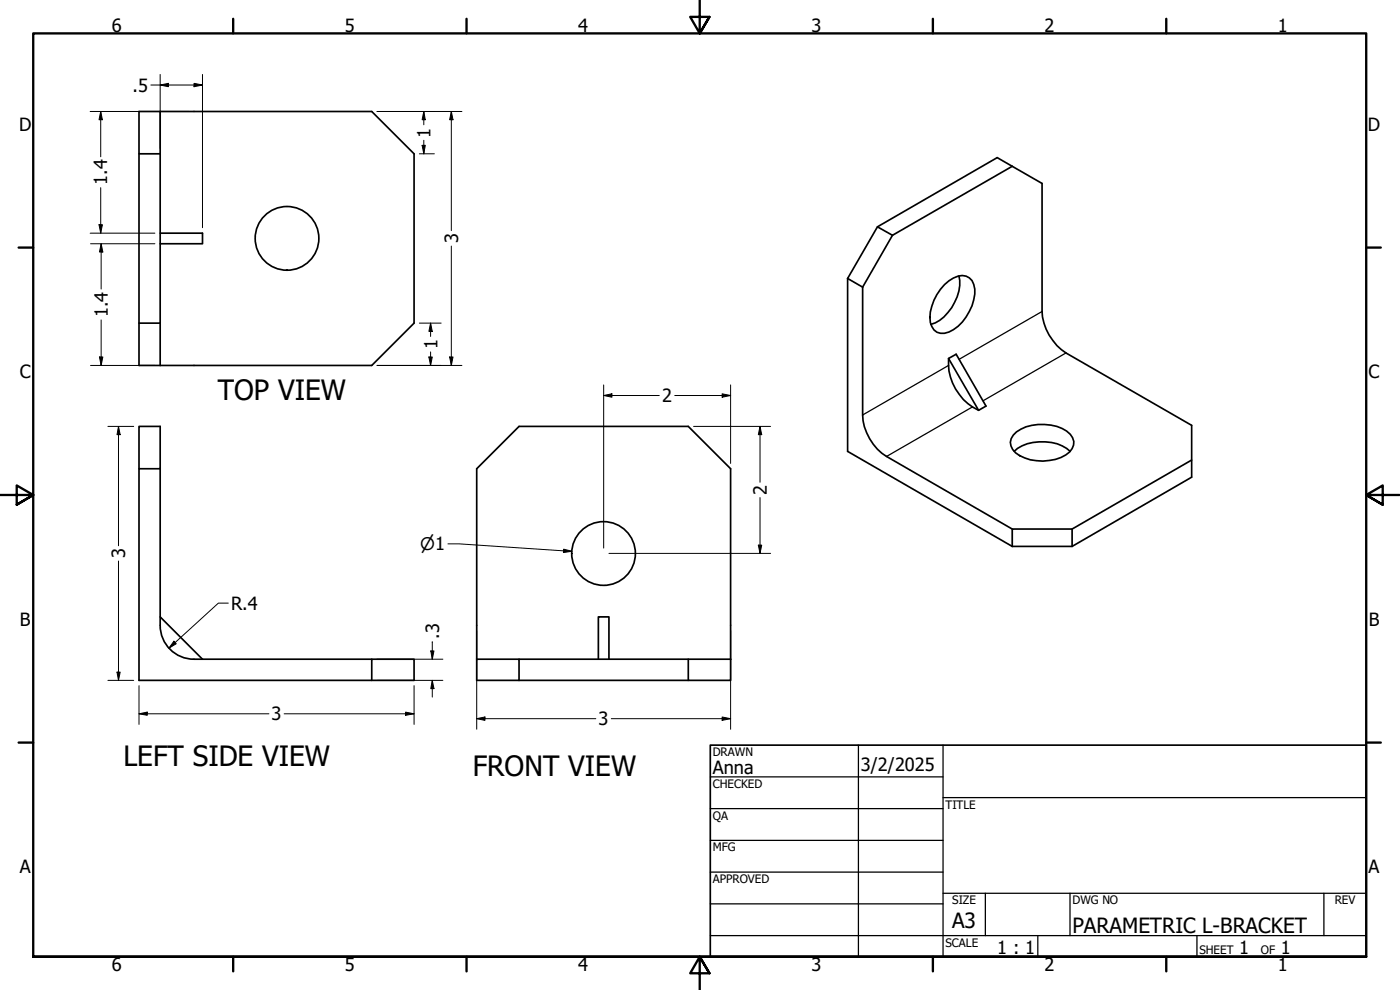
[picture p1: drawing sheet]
<svg xmlns="http://www.w3.org/2000/svg" width="420mm" height="297mm" viewBox="0 0 420 297" stroke-linecap="round" stroke-linejoin="round" font-family="sans-serif">
<!-- layer: Visible (ANSI) -->
<g fill="none" stroke="#000" stroke-width=".51">
<path d="M48.1 33.5v76.2M41.7 46.2v50.8M48.1 46.2h-6.4v-12.7h69.9l12.7 12.7v50.8l-12.7 12.7h-69.9v-12.7h6.4M303.8 49.9l8.9 5.1v38.5a16 16 0 0 0 7.2 12.4l37.7 21.7v15.6l-35.8 20.7M303.8 49.9l-36 20.7M303.8 49.9l-4.5-2.6-36 20.8M48.1 70h12.7v3.1h-12.7M267.8 70.6l-4.5-2.5-8.9 15.5M267.8 70.6l-8.9 15.6M254.4 83.6v51.8l49.4 28.5M254.4 83.6l4.5 2.6M258.9 86.2v38.3a15.7 15.7 0 0 0 7.2 12.5l37.7 21.7"/>
<path d="M283.5 85.4a7.4 7.4 0 0 1 6.4-2.5 4.1 4.1 0 0 1 2.6 3.8 14.6 14.6 0 0 1-7.7 12.9 3.7 3.7 0 0 1-5.6-2.8 14.2 14.2 0 0 1 4.3-11.4zM287.8 82.8a13.8 13.8 0 0 1-5.8 13.3l-2.7 1.2M284.7 107.6l9 15.5 2.2-1.3-8.9-15.5-2.3 1.3a16 16 0 0 0 9 15.5M304.4 135.4a13.7 13.7 0 0 1 14.4-1.6l2.4 1.6M305.1 129.6a14.3 14.3 0 0 1 15-.3 3.9 3.9 0 0 1 2.2 3.7 3.9 3.9 0 0 1-2.5 3.5 14.3 14.3 0 0 1-15-.6 3.7 3.7 0 0 1 .3-6.3zM357.6 138l-35.8 20.7M41.7 140.6v-12.7h6.4v12.7h-6.4v63.5h69.9v-6.3h12.7v6.3h-12.7M48.1 140.6v47.1a10.1 10.1 0 0 0 10.1 10.1h53.4M303.8 163.9v-5.2h18v5.2M303.8 163.9h18M48.1 185.1l12.7 12.7M143.1 197.8v-57.2l12.7-12.7h50.8l12.7 12.7v57.2"/>
<path d="M155.8 197.8h50.8M179.6 197.8v-12.7h3.2v12.7M206.6 197.8h12.7v6.3h-12.7zM155.8 204.1v-6.3h-12.7v6.3h63.5"/>
<circle cx="86.1" cy="71.5" r="9.6"/>
<circle cx="181.1" cy="166.1" r="9.6"/>
</g>
<!-- layer: Visible Narrow (ANSI) -->
<path d="M312.7 93.5l-24.9 14.3M284.7 109.7l-25.8 14.8M319.9 105.9l-24.9 14.4M291.8 122.1l-25.7 14.9" fill="none" stroke="#000" stroke-width=".38"/>
<!-- layer: Border (ANSI) -->
<g fill="none" stroke="#000" stroke-width=".7">
<path d="M70 5.6v4.4M140 5.6v4.4M210 0v10l-2.9-4.9h5.8l-2.9 4.9 2.9-4.9M280 5.6v4.4M350 5.6v4.4M5.6 74.3h4.4M410 74.3h4.4M0 148.5h10l-5-2.8v5.7l5-2.9-5 2.9M420 148.5h-10l5-2.8v5.7l-5-2.9 5 2.9M5.6 222.8h4.4M410 222.8h4.4M10 287.1v-277.1h400v277.1h-400h400"/>
<path d="M70 287.1v4.4M140 287.1v4.4M212.9 292l-2.9-4.9 2.9 4.9h-5.8l2.9-4.9v9.9M280 287.1v4.4M350 287.1v4.4"/>
</g>
<!-- layer: Title (ANSI) -->
<g fill="none" stroke="#000" stroke-width=".38">
<path d="M213.2 233.1h69.8M257.6 223.6v63.5M283 239.3h127M283 223.6v63.5M213.2 242.6h69.8M213.2 252.1h69.8M213.2 261.7h69.8M213.2 271.2h69.8M283 268h127M295.7 268v12.7M321.1 268v12.7M397.3 268v12.7"/>
<path d="M213.2 280.7h196.8M311.5 280.7v6.4M359.2 280.7v6.4"/>
</g>
<path d="M213.2 223.6h196.8v63.5h-196.8z" fill="none" stroke="#000" stroke-width=".51"/>
<!-- layer: Dimension (ANSI) -->
<g fill="none" stroke="#000" stroke-width=".3">
<path d="M27.1 33.5h29.5M30.2 33.5l.5 2.4h-1zM30.2 33.5v13.5M45.3 25.5h15.5M48.1 25.5l2.4-.5v1zM48.1 22.3v22.2M58.2 25l2.6 .5-2.6 .5zM60.8 22.3v46M113.2 33.5h25.4M127.2 33.5l.4 2.4h-.9zM127.2 33.5v4M135.4 33.5l.6 2.4h-1.1z"/>
<path d="M135.4 33.5v35.7M30.2 56.3v13.7M125.9 46.2h4.5M126.7 43.6h.9l-.4 2.6zM127.2 42.1v4.1M27.1 70h19.4M27.2 73.1h19.3M29.7 67.4h1l-.5 2.6zM30.4 73.1l.5 2.5h-1.1zM30.4 73.1v13.6M135.4 73.8v35.9M30.4 96v13.7"/>
<path d="M125.9 97h6.5M129.2 97l.5 2.4h-1zM129.2 97v4M27.2 109.7h19.3M29.8 107.1h1.1l-.5 2.6zM113.2 109.7h25.4M128.7 107.1h1l-.5 2.6zM129.2 105.6v4.1M134.9 107.1h1.1l-.6 2.6zM181.2 118.7l2.4-.5v1zM181.2 118.7h16.7M181.2 115.5v49"/>
<path d="M202.5 118.7h16.8M216.7 118.2l2.6 .5-2.6 .5zM219.3 115.5v23.6M32.4 127.9h7.7M35.6 127.9l.5 2.5h-1zM35.6 127.9v35.9M208.2 127.9h23.1M228.1 127.9l.5 2.5h-1zM228.1 127.9v16.8M228.1 149.3v16.7M35.6 168.3v35.8M134.4 163.2h3.4l33.8 2.2"/>
<path d="M169.2 164.8l2.4 .6-2.5 .4zM182.8 166h48.5M227.6 163.6h1l-.5 2.4zM52.2 192.4l.7 .8-2.2 1.3zM68.5 181h-3l-14.8 13.5M113.2 197.8h19.7M129.3 195.3h.9l-.5 2.5zM129.7 192.5v5.3M143.1 189.2v29.6M219.3 189.2v29.6M32.4 204.1h7.7M35.1 201.7h1l-.5 2.4z"/>
<path d="M41.7 214.2l2.5-.5v.9zM41.7 214.2h39M41.7 205.7v11.6M85.3 214.2h39M113.2 204.1h19.7M121.7 213.7l2.6 .5-2.6 .4zM124.3 205.7v11.6M129.7 204.1l.5 2.5h-.9zM129.7 204.1v5.1M143.1 215.6l2.4-.5v1zM143.1 215.6h35.7M183.5 215.6h35.8"/>
<path d="M216.7 215.1l2.6 .5-2.6 .5z"/>
</g>
<g fill="#000">
<path d="M30.2 33.5l.5 2.4h-1zM48.1 25.5l2.4-.5v1zM58.2 25l2.6 .5-2.6 .5zM127.2 33.5l.4 2.4h-.9zM135.4 33.5l.6 2.4h-1.1zM126.7 43.6h.9l-.4 2.6zM29.7 67.4h1l-.5 2.6zM30.4 73.1l.5 2.5h-1.1zM129.2 97l.5 2.4h-1zM29.8 107.1h1.1l-.5 2.6zM128.7 107.1h1l-.5 2.6zM134.9 107.1h1.1l-.6 2.6z"/>
<path d="M181.2 118.7l2.4-.5v1zM216.7 118.2l2.6 .5-2.6 .5zM35.6 127.9l.5 2.5h-1zM228.1 127.9l.5 2.5h-1zM169.2 164.8l2.4 .6-2.5 .4zM227.6 163.6h1l-.5 2.4zM52.2 192.4l.7 .8-2.2 1.3zM129.3 195.3h.9l-.5 2.5zM35.1 201.7h1l-.5 2.4zM41.7 214.2l2.5-.5v.9zM121.7 213.7l2.6 .5-2.6 .4zM129.7 204.1l.5 2.5h-.9z"/>
<path d="M143.1 215.6l2.4-.5v1zM216.7 215.1l2.6 .5-2.6 .5z"/>
</g>
<g font-size="8.4">
<text x="65.3" y="119.9">TOP VIEW</text>
<text x="37.1" y="229.9">LEFT SIDE VIEW</text>
<text x="141.9" y="232.8">FRONT VIEW</text>
</g>
<g font-size="6.3">
<text x="285.8" y="278.6">A3</text>
<text x="321.9" y="279.8">PARAMETRIC L-BRACKET</text>
</g>
<g font-size="5.5">
<text x="33.5" y="9.6">6</text>
<text x="103.5" y="9.6">5</text>
<text x="173.5" y="9.6">4</text>
<text x="243.5" y="9.6">3</text>
<text x="313.5" y="9.6">2</text>
<text x="383.5" y="9.6">1</text>
<text x="39.8" y="27.5">.5</text>
<text x="5.7" y="39.2">D</text>
<text x="129.2" y="41.3" transform="rotate(-90 129.2 41.3)">1</text>
<text x="410.5" y="39.2">D</text>
<text x="32.2" y="55.5" transform="rotate(-90 32.2 55.5)">1.4</text>
<text x="137.5" y="73" transform="rotate(-90 137.5 73)">3</text>
<text x="32.3" y="95.2" transform="rotate(-90 32.3 95.2)">1.4</text>
<text x="131.3" y="104.8" transform="rotate(-90 131.3 104.8)">1</text>
<text x="6" y="113.4">C</text>
<text x="410.7" y="113.4">C</text>
<text x="198.7" y="120.7">2</text>
<text x="230.1" y="148.5" transform="rotate(-90 230.1 148.5)">2</text>
<text x="37.6" y="167.6" transform="rotate(-90 37.6 167.6)">3</text>
<text x="69.3" y="183">R.4</text>
<text x="6" y="187.7">B</text>
<text x="131.8" y="191.8" transform="rotate(-90 131.8 191.8)">.3</text>
<text x="410.8" y="187.7">B</text>
<text x="81.5" y="216.1">3</text>
<text x="179.6" y="217.7">3</text>
<text x="213.9" y="232.2">Anna</text>
<text x="258.4" y="231.4">3/2/2025</text>
<text x="5.9" y="261.9">A</text>
<text x="410.7" y="261.9">A</text>
<text x="299.3" y="286.3">1 : 1</text>
<text x="371.9" y="286.2">1</text>
<text x="384.4" y="286.2">1</text>
<text x="33.5" y="291.5">6</text>
<text x="103.5" y="291.5">5</text>
<text x="173.5" y="291.5">4</text>
<text x="243.5" y="291.5">3</text>
<text x="313.5" y="291.5">2</text>
<text x="383.5" y="291.5">1</text>
</g>
<text font-size="5.2" x="126.1" y="165.1">⌀1</text>
<g font-size="3.5">
<text x="213.9" y="226.9">DRAWN</text>
<text x="213.9" y="236.4">CHECKED</text>
<text x="213.9" y="245.9">QA</text>
<text x="283.8" y="242.6">TITLE</text>
<text x="213.9" y="255.4">MFG</text>
<text x="213.9" y="265">APPROVED</text>
<text x="285.8" y="271.3">SIZE</text>
<text x="321.9" y="271.3">DWG NO</text>
<text x="400.6" y="271.3">REV</text>
<text x="283.8" y="284">SCALE</text>
<text x="360" y="286.2">SHEET</text>
<text x="378.4" y="286.2">OF</text>
</g>
</svg>
